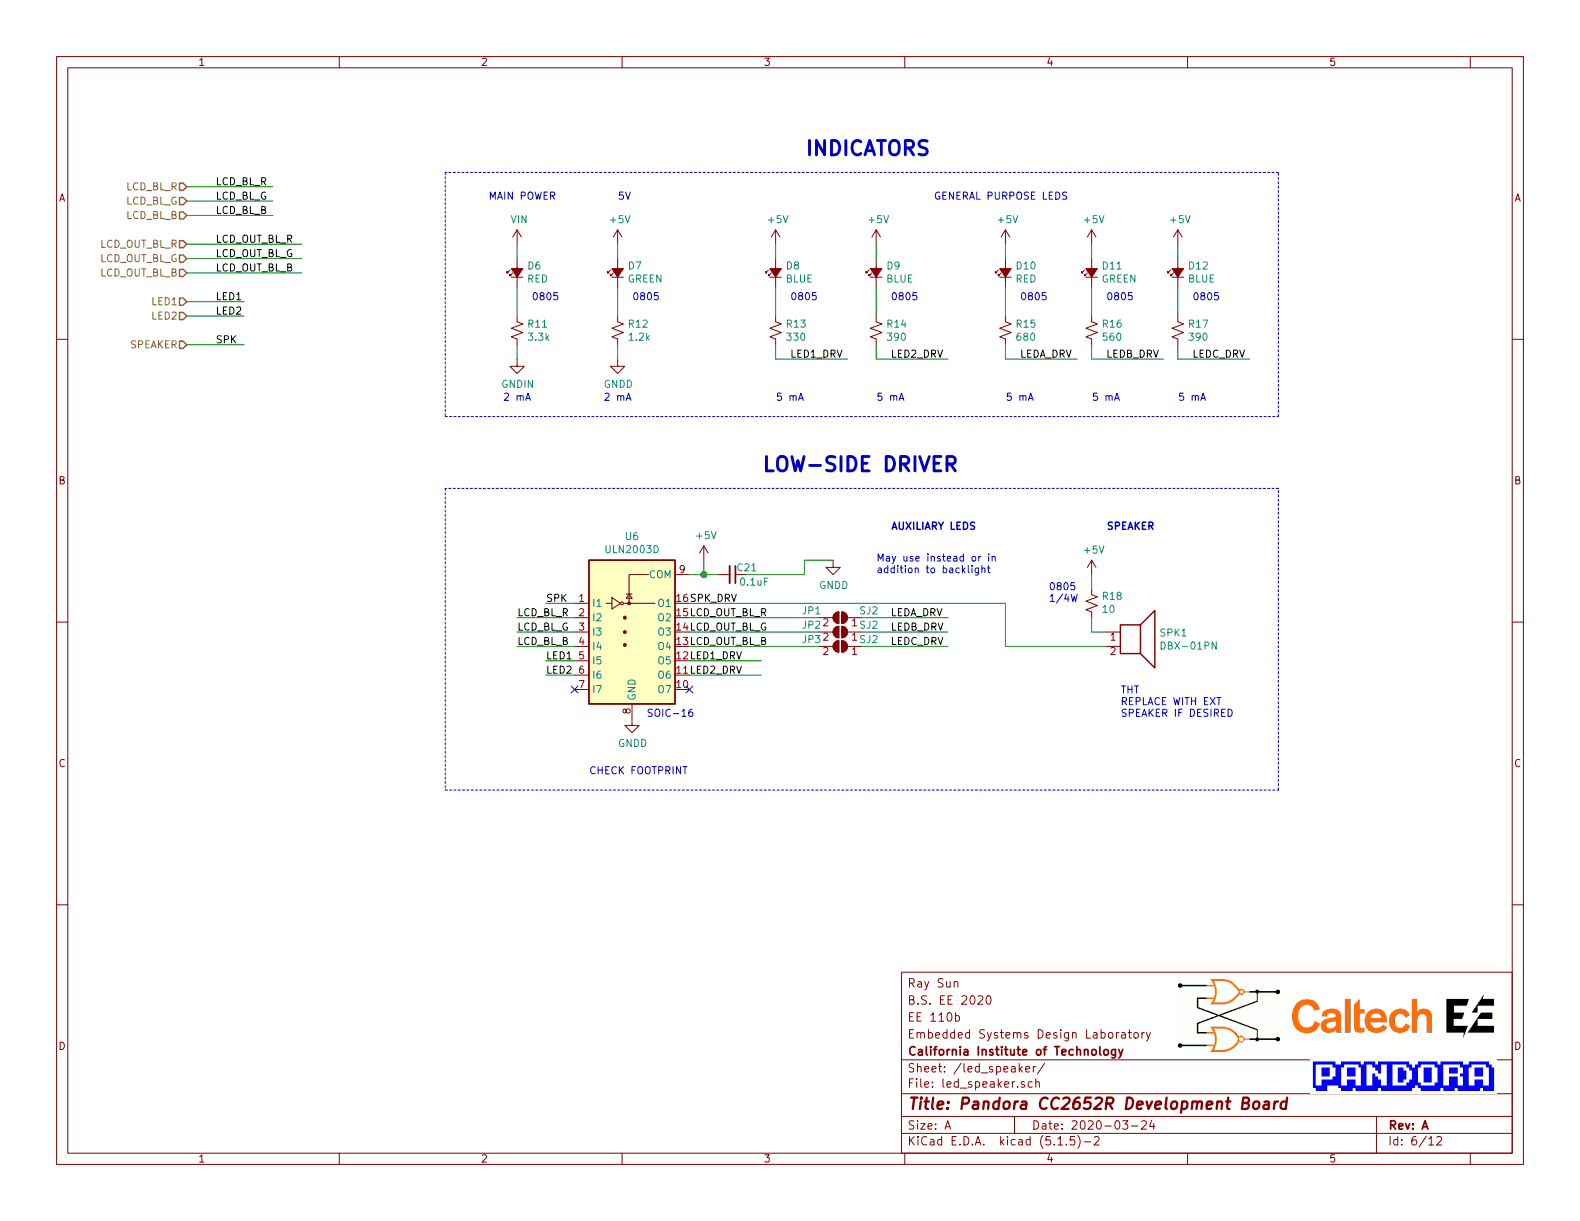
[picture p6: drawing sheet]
EESchema Schematic File Version 4
EELAYER 30 0
EELAYER END
$Descr A 11000 8500
encoding utf-8
Sheet 6 12
Title "Pandora CC2652R Development Board"
Date "2020-03-24"
Rev "A"
Comp "California Institute of Technology"
Comment1 "Embedded Systems Design Laboratory"
Comment2 "EE 110b"
Comment3 "B.S. EE 2020"
Comment4 "Ray Sun"
$EndDescr
$Comp
L Device:LED_Small_ALT D6
U 1 1
P 3600 1900
F 0 "D6" V 3646 1832 50  0000 R CNN
F 1 "RED" V 3555 1832 50  0000 R CNN
F 2 "LED_SMD:LED_0805_2012Metric_Pad1.15x1.40mm_HandSolder" V 3600 1900 50  0001 C CNN
F 3 "~" V 3600 1900 50  0001 C CNN
F 4 "0805" H 3600 1900 50  0001 C CNN "Package"
F 5 "In House" H 3600 1900 50  0001 C CNN "Supplier"
F 6 "N/A" H 3600 1900 50  0001 C CNN "SupplierPartNo"
	1    3600 1900
	0    -1   -1   0   
$EndComp
$Comp
L Device:R_Small_US R?
U 1 1
P 3600 2300
AR Path="/5E2B9A47/5E35B389" Ref="R?"  Part="1" 
AR Path="/5E341789/5E35B389" Ref="R11"  Part="1" 
F 0 "R11" H 3668 2346 50  0000 L CNN
F 1 "3.3k" H 3668 2255 50  0000 L CNN
F 2 "Resistor_SMD:R_0603_1608Metric_Pad1.05x0.95mm_HandSolder" H 3600 2300 50  0001 C CNN
F 3 "~" H 3600 2300 50  0001 C CNN
F 4 "0603" H 3600 2300 50  0001 C CNN "Package"
F 5 "In House" H 3600 2300 50  0001 C CNN "Supplier"
F 6 "N/A" H 3600 2300 50  0001 C CNN "SupplierPartNo"
	1    3600 2300
	1    0    0    -1  
$EndComp
Wire Wire Line
	3600 2500 3600 2400
Wire Wire Line
	3600 2200 3600 2000
Wire Wire Line
	3600 1800 3600 1700
Text Notes 3700 2100 0    50   ~ 0
0805
Text Notes 3400 1400 0    50   ~ 0
MAIN POWER
$Comp
L Device:LED_Small_ALT D7
U 1 1
P 4300 1900
F 0 "D7" V 4346 1832 50  0000 R CNN
F 1 "GREEN" V 4255 1832 50  0000 R CNN
F 2 "LED_SMD:LED_0805_2012Metric_Pad1.15x1.40mm_HandSolder" V 4300 1900 50  0001 C CNN
F 3 "~" V 4300 1900 50  0001 C CNN
F 4 "0805" H 4300 1900 50  0001 C CNN "Package"
F 5 "In House" H 4300 1900 50  0001 C CNN "Supplier"
F 6 "N/A" H 4300 1900 50  0001 C CNN "SupplierPartNo"
	1    4300 1900
	0    -1   -1   0   
$EndComp
$Comp
L Device:R_Small_US R?
U 1 1
P 4300 2300
AR Path="/5E2B9A47/5E35CD40" Ref="R?"  Part="1" 
AR Path="/5E341789/5E35CD40" Ref="R12"  Part="1" 
F 0 "R12" H 4368 2346 50  0000 L CNN
F 1 "1.2k" H 4368 2255 50  0000 L CNN
F 2 "Resistor_SMD:R_0603_1608Metric_Pad1.05x0.95mm_HandSolder" H 4300 2300 50  0001 C CNN
F 3 "~" H 4300 2300 50  0001 C CNN
F 4 "0603" H 4300 2300 50  0001 C CNN "Package"
F 5 "In House" H 4300 2300 50  0001 C CNN "Supplier"
F 6 "N/A" H 4300 2300 50  0001 C CNN "SupplierPartNo"
	1    4300 2300
	1    0    0    -1  
$EndComp
Wire Wire Line
	4300 2500 4300 2400
Wire Wire Line
	4300 2200 4300 2000
Wire Wire Line
	4300 1800 4300 1700
Text Notes 4400 2100 0    50   ~ 0
0805
Text Notes 4300 1400 0    50   ~ 0
5V
$Comp
L power:+5V #PWR046
U 1 1
P 4300 1700
F 0 "#PWR046" H 4300 1550 50  0001 C CNN
F 1 "+5V" H 4315 1873 50  0000 C CNN
F 2 "" H 4300 1700 50  0001 C CNN
F 3 "" H 4300 1700 50  0001 C CNN
	1    4300 1700
	1    0    0    -1  
$EndComp
Text Label 1500 2400 0    50   ~ 0
SPK
Text HLabel 1300 2400 0    50   Input ~ 0
SPEAKER
Wire Wire Line
	1700 2400 1300 2400
$Comp
L Device:Speaker SPK?
U 1 1
P 7900 4400
AR Path="/5E64A3EA/5E36C762" Ref="SPK?"  Part="1" 
AR Path="/5E341789/5E36C762" Ref="SPK1"  Part="1" 
F 0 "SPK1" H 8070 4396 50  0000 L CNN
F 1 "DBX-01PN" H 8070 4305 50  0000 L CNN
F 2 "pandora:DBX-01PN" H 7900 4200 50  0001 C CNN
F 3 "~" H 7890 4350 50  0001 C CNN
F 4 "Speaker, board mount" H 7900 4400 50  0001 C CNN "Comment"
F 5 "DBX-01PN" H 7900 4400 50  0001 C CNN "PartNo"
F 6 "DBX-01PN" H 7900 4400 50  0001 C CNN "Package"
F 7 "In House" H 7900 4400 50  0001 C CNN "Supplier"
F 8 "DBX-01PN" H 7900 4400 50  0001 C CNN "SupplierPartNo"
	1    7900 4400
	1    0    0    -1  
$EndComp
Text Notes 4500 5000 0    50   ~ 0
SOIC-16
Wire Wire Line
	4800 4000 4900 4000
Wire Wire Line
	4900 4000 4900 3900
$Comp
L Device:C_Small C?
U 1 1
P 5100 4000
AR Path="/5E2B9A47/5E37074C" Ref="C?"  Part="1" 
AR Path="/5E2BACD0/5E37074C" Ref="C?"  Part="1" 
AR Path="/5E341789/5E37074C" Ref="C21"  Part="1" 
F 0 "C21" V 5050 4100 50  0000 C CNN
F 1 "0.1uF" V 5150 4150 50  0000 C CNN
F 2 "Capacitor_SMD:C_0603_1608Metric_Pad1.05x0.95mm_HandSolder" H 5100 4000 50  0001 C CNN
F 3 "~" H 5100 4000 50  0001 C CNN
F 4 "0603" H 5100 4000 50  0001 C CNN "Package"
F 5 "In House" H 5100 4000 50  0001 C CNN "Supplier"
F 6 "N/A" H 5100 4000 50  0001 C CNN "SupplierPartNo"
	1    5100 4000
	0    1    1    0   
$EndComp
Wire Wire Line
	5600 4000 5200 4000
Wire Wire Line
	5000 4000 4900 4000
Connection ~ 4900 4000
Text Label 3600 4300 0    50   ~ 0
LCD_BL_R
Wire Wire Line
	3600 4300 4000 4300
Text Label 3600 4400 0    50   ~ 0
LCD_BL_G
Text Label 3600 4500 0    50   ~ 0
LCD_BL_B
Wire Wire Line
	3600 4400 4000 4400
Wire Wire Line
	3600 4500 4000 4500
Wire Wire Line
	7600 4400 7700 4400
Text Label 3800 4200 0    50   ~ 0
SPK
Wire Wire Line
	3800 4200 4000 4200
Text Label 4800 4200 0    50   ~ 0
SPK_DRV
$Comp
L Transistor_Array:ULN2003 U6
U 1 1
P 4400 4400
F 0 "U6" H 4400 5067 50  0000 C CNN
F 1 "ULN2003D" H 4400 4976 50  0000 C CNN
F 2 "Package_SO:SOIC-16_3.9x9.9mm_P1.27mm" H 4450 3850 50  0001 L CNN
F 3 "http://www.ti.com/lit/ds/symlink/uln2003a.pdf" H 4500 4200 50  0001 C CNN
F 4 "SOIC-16" H 4400 4400 50  0001 C CNN "Package"
F 5 "Peripheral low side switch" H 4400 4400 50  0001 C CNN "Comment"
F 6 "ULN2003D" H 4400 4400 50  0001 C CNN "PartNo"
F 7 "In House" H 4400 4400 50  0001 C CNN "Supplier"
F 8 "ULN2003D" H 4400 4400 50  0001 C CNN "SupplierPartNo"
	1    4400 4400
	1    0    0    -1  
$EndComp
NoConn ~ 4800 4800
NoConn ~ 4000 4800
Text Notes 5300 3300 0    100  ~ 20
LOW-SIDE DRIVER
Wire Wire Line
	5400 2500 5400 2400
Wire Wire Line
	5900 2500 5400 2500
Text Notes 6500 1400 0    50   ~ 0
GENERAL PURPOSE LEDS
$Comp
L power:+5V #PWR047
U 1 1
P 5400 1700
F 0 "#PWR047" H 5400 1550 50  0001 C CNN
F 1 "+5V" H 5415 1873 50  0000 C CNN
F 2 "" H 5400 1700 50  0001 C CNN
F 3 "" H 5400 1700 50  0001 C CNN
	1    5400 1700
	1    0    0    -1  
$EndComp
Text Notes 5500 2100 0    50   ~ 0
0805
Wire Wire Line
	5400 1800 5400 1700
Wire Wire Line
	5400 2200 5400 2000
$Comp
L Device:LED_Small_ALT D8
U 1 1
P 5400 1900
F 0 "D8" V 5446 1832 50  0000 R CNN
F 1 "BLUE" V 5355 1832 50  0000 R CNN
F 2 "LED_SMD:LED_0805_2012Metric_Pad1.15x1.40mm_HandSolder" V 5400 1900 50  0001 C CNN
F 3 "~" V 5400 1900 50  0001 C CNN
F 4 "0805" H 5400 1900 50  0001 C CNN "Package"
F 5 "In House" H 5400 1900 50  0001 C CNN "Supplier"
F 6 "N/A" H 5400 1900 50  0001 C CNN "SupplierPartNo"
	1    5400 1900
	0    -1   -1   0   
$EndComp
$Comp
L Device:R_Small_US R?
U 1 1
P 5400 2300
AR Path="/5E2B9A47/5E382875" Ref="R?"  Part="1" 
AR Path="/5E341789/5E382875" Ref="R13"  Part="1" 
F 0 "R13" H 5468 2346 50  0000 L CNN
F 1 "330" H 5468 2255 50  0000 L CNN
F 2 "Resistor_SMD:R_0603_1608Metric_Pad1.05x0.95mm_HandSolder" H 5400 2300 50  0001 C CNN
F 3 "~" H 5400 2300 50  0001 C CNN
F 4 "0603" H 5400 2300 50  0001 C CNN "Package"
F 5 "In House" H 5400 2300 50  0001 C CNN "Supplier"
F 6 "N/A" H 5400 2300 50  0001 C CNN "SupplierPartNo"
	1    5400 2300
	1    0    0    -1  
$EndComp
Text Label 3800 4600 0    50   ~ 0
LED1
Text Label 3800 4700 0    50   ~ 0
LED2
Wire Wire Line
	3800 4600 4000 4600
Wire Wire Line
	3800 4700 4000 4700
Text Label 4800 4600 0    50   ~ 0
LED1_DRV
Text Label 4800 4700 0    50   ~ 0
LED2_DRV
Wire Wire Line
	5300 4600 4800 4600
Wire Wire Line
	5300 4700 4800 4700
Text Label 5500 2500 0    50   ~ 0
LED1_DRV
Wire Wire Line
	6100 2500 6100 2400
Wire Wire Line
	6600 2500 6100 2500
$Comp
L power:+5V #PWR048
U 1 1
P 6100 1700
F 0 "#PWR048" H 6100 1550 50  0001 C CNN
F 1 "+5V" H 6115 1873 50  0000 C CNN
F 2 "" H 6100 1700 50  0001 C CNN
F 3 "" H 6100 1700 50  0001 C CNN
	1    6100 1700
	1    0    0    -1  
$EndComp
Text Notes 6200 2100 0    50   ~ 0
0805
Wire Wire Line
	6100 1800 6100 1700
Wire Wire Line
	6100 2200 6100 2000
$Comp
L Device:LED_Small_ALT D9
U 1 1
P 6100 1900
F 0 "D9" V 6146 1832 50  0000 R CNN
F 1 "BLUE" V 6055 1832 50  0000 R CNN
F 2 "LED_SMD:LED_0805_2012Metric_Pad1.15x1.40mm_HandSolder" V 6100 1900 50  0001 C CNN
F 3 "~" V 6100 1900 50  0001 C CNN
F 4 "0805" H 6100 1900 50  0001 C CNN "Package"
F 5 "In House" H 6100 1900 50  0001 C CNN "Supplier"
F 6 "N/A" H 6100 1900 50  0001 C CNN "SupplierPartNo"
	1    6100 1900
	0    -1   -1   0   
$EndComp
$Comp
L Device:R_Small_US R?
U 1 1
P 6100 2300
AR Path="/5E2B9A47/5E415439" Ref="R?"  Part="1" 
AR Path="/5E341789/5E415439" Ref="R14"  Part="1" 
F 0 "R14" H 6168 2346 50  0000 L CNN
F 1 "390" H 6168 2255 50  0000 L CNN
F 2 "Resistor_SMD:R_0603_1608Metric_Pad1.05x0.95mm_HandSolder" H 6100 2300 50  0001 C CNN
F 3 "~" H 6100 2300 50  0001 C CNN
F 4 "0603" H 6100 2300 50  0001 C CNN "Package"
F 5 "In House" H 6100 2300 50  0001 C CNN "Supplier"
F 6 "N/A" H 6100 2300 50  0001 C CNN "SupplierPartNo"
	1    6100 2300
	1    0    0    -1  
$EndComp
Text Notes 4100 5400 0    50   ~ 0
CHECK FOOTPRINT
$Comp
L pandora:GNDD #PWR057
U 1 1
P 4400 5000
F 0 "#PWR057" H 4400 4750 50  0001 C CNN
F 1 "GNDD" H 4405 4827 50  0000 C CNN
F 2 "" H 4400 5000 50  0001 C CNN
F 3 "" H 4400 5000 50  0001 C CNN
	1    4400 5000
	1    0    0    -1  
$EndComp
$Comp
L pandora:GNDD #PWR053
U 1 1
P 4300 2500
F 0 "#PWR053" H 4300 2250 50  0001 C CNN
F 1 "GNDD" H 4305 2327 50  0000 C CNN
F 2 "" H 4300 2500 50  0001 C CNN
F 3 "" H 4300 2500 50  0001 C CNN
	1    4300 2500
	1    0    0    -1  
$EndComp
$Comp
L pandora:GNDIN #PWR052
U 1 1
P 3600 2500
F 0 "#PWR052" H 3600 2250 50  0001 C CNN
F 1 "GNDIN" H 3605 2327 50  0000 C CNN
F 2 "" H 3600 2500 50  0001 C CNN
F 3 "" H 3600 2500 50  0001 C CNN
	1    3600 2500
	1    0    0    -1  
$EndComp
$Comp
L pandora:VIN #PWR045
U 1 1
P 3600 1700
F 0 "#PWR045" H 3600 1550 50  0001 C CNN
F 1 "VIN" H 3615 1873 50  0000 C CNN
F 2 "" H 3600 1700 50  0001 C CNN
F 3 "" H 3600 1700 50  0001 C CNN
	1    3600 1700
	1    0    0    -1  
$EndComp
$Comp
L pandora:GNDD #PWR055
U 1 1
P 5800 3900
F 0 "#PWR055" H 5800 3650 50  0001 C CNN
F 1 "GNDD" H 5805 3727 50  0000 C CNN
F 2 "" H 5800 3900 50  0001 C CNN
F 3 "" H 5800 3900 50  0001 C CNN
	1    5800 3900
	1    0    0    -1  
$EndComp
Wire Notes Line
	3100 1200 3100 2900
Wire Notes Line
	3100 2900 8900 2900
Wire Notes Line
	8900 2900 8900 1200
Wire Notes Line
	8900 1200 3100 1200
Text Notes 5600 1100 0    100  ~ 20
INDICATORS
Wire Notes Line
	3100 3400 3100 5500
Wire Notes Line
	3100 5500 8900 5500
Wire Notes Line
	8900 5500 8900 3400
Wire Notes Line
	8900 3400 3100 3400
Text Notes 7800 5000 0    50   ~ 0
THT\nREPLACE WITH EXT\nSPEAKER IF DESIRED
Text Label 1500 1300 0    50   ~ 0
LCD_BL_R
Text Label 1500 1400 0    50   ~ 0
LCD_BL_G
Text Label 1500 1500 0    50   ~ 0
LCD_BL_B
Text HLabel 1300 1300 0    50   Input ~ 0
LCD_BL_R
Text HLabel 1300 1400 0    50   Input ~ 0
LCD_BL_G
Text HLabel 1300 1500 0    50   Input ~ 0
LCD_BL_B
Wire Wire Line
	1300 1300 1900 1300
Wire Wire Line
	1300 1400 1900 1400
Wire Wire Line
	1300 1500 1900 1500
Text HLabel 1300 2100 0    50   Input ~ 0
LED1
Text Label 1500 2100 0    50   ~ 0
LED1
Text Label 1500 2200 0    50   ~ 0
LED2
Text HLabel 1300 2200 0    50   Input ~ 0
LED2
Wire Wire Line
	1300 2100 1700 2100
Wire Wire Line
	1300 2200 1700 2200
Text Label 1500 1700 0    50   ~ 0
LCD_OUT_BL_R
Text Label 1500 1800 0    50   ~ 0
LCD_OUT_BL_G
Text Label 1500 1900 0    50   ~ 0
LCD_OUT_BL_B
Text HLabel 1300 1700 0    50   Input ~ 0
LCD_OUT_BL_R
Text HLabel 1300 1800 0    50   Input ~ 0
LCD_OUT_BL_G
Text HLabel 1300 1900 0    50   Input ~ 0
LCD_OUT_BL_B
Wire Wire Line
	1300 1700 2100 1700
Wire Wire Line
	1300 1800 2100 1800
Wire Wire Line
	1300 1900 2100 1900
Text Label 4800 4300 0    50   ~ 0
LCD_OUT_BL_R
Text Label 4800 4400 0    50   ~ 0
LCD_OUT_BL_G
Text Label 4800 4500 0    50   ~ 0
LCD_OUT_BL_B
Text Notes 3500 2800 0    50   ~ 0
2 mA
Text Notes 4200 2800 0    50   ~ 0
2 mA
Text Notes 5400 2800 0    50   ~ 0
5 mA
Wire Wire Line
	5600 4000 5600 3900
Wire Wire Line
	5600 3900 5800 3900
Text Label 6200 4300 0    50   ~ 0
LEDA_DRV
Text Label 6200 2500 0    50   ~ 0
LED2_DRV
Text Notes 6100 2800 0    50   ~ 0
5 mA
Wire Wire Line
	8200 2500 8200 2400
Wire Wire Line
	8700 2500 8200 2500
$Comp
L power:+5V #PWR051
U 1 1
P 8200 1700
F 0 "#PWR051" H 8200 1550 50  0001 C CNN
F 1 "+5V" H 8215 1873 50  0000 C CNN
F 2 "" H 8200 1700 50  0001 C CNN
F 3 "" H 8200 1700 50  0001 C CNN
	1    8200 1700
	1    0    0    -1  
$EndComp
Text Notes 8300 2100 0    50   ~ 0
0805
Wire Wire Line
	8200 1800 8200 1700
Wire Wire Line
	8200 2200 8200 2000
$Comp
L Device:LED_Small_ALT D12
U 1 1
P 8200 1900
F 0 "D12" V 8246 1832 50  0000 R CNN
F 1 "BLUE" V 8155 1832 50  0000 R CNN
F 2 "LED_SMD:LED_0805_2012Metric_Pad1.15x1.40mm_HandSolder" V 8200 1900 50  0001 C CNN
F 3 "~" V 8200 1900 50  0001 C CNN
F 4 "0805" H 8200 1900 50  0001 C CNN "Package"
F 5 "In House" H 8200 1900 50  0001 C CNN "Supplier"
F 6 "N/A" H 8200 1900 50  0001 C CNN "SupplierPartNo"
	1    8200 1900
	0    -1   -1   0   
$EndComp
$Comp
L Device:R_Small_US R?
U 1 1
P 8200 2300
AR Path="/5E2B9A47/5E4AC000" Ref="R?"  Part="1" 
AR Path="/5E341789/5E4AC000" Ref="R17"  Part="1" 
F 0 "R17" H 8268 2346 50  0000 L CNN
F 1 "390" H 8268 2255 50  0000 L CNN
F 2 "Resistor_SMD:R_0603_1608Metric_Pad1.05x0.95mm_HandSolder" H 8200 2300 50  0001 C CNN
F 3 "~" H 8200 2300 50  0001 C CNN
F 4 "0603" H 8200 2300 50  0001 C CNN "Package"
F 5 "In House" H 8200 2300 50  0001 C CNN "Supplier"
F 6 "N/A" H 8200 2300 50  0001 C CNN "SupplierPartNo"
	1    8200 2300
	1    0    0    -1  
$EndComp
Text Label 8300 2500 0    50   ~ 0
LEDC_DRV
Text Notes 8200 2800 0    50   ~ 0
5 mA
Wire Wire Line
	7600 2500 7600 2400
Wire Wire Line
	8100 2500 7600 2500
$Comp
L power:+5V #PWR050
U 1 1
P 7600 1700
F 0 "#PWR050" H 7600 1550 50  0001 C CNN
F 1 "+5V" H 7615 1873 50  0000 C CNN
F 2 "" H 7600 1700 50  0001 C CNN
F 3 "" H 7600 1700 50  0001 C CNN
	1    7600 1700
	1    0    0    -1  
$EndComp
Text Notes 7700 2100 0    50   ~ 0
0805
Wire Wire Line
	7600 1800 7600 1700
Wire Wire Line
	7600 2200 7600 2000
$Comp
L Device:LED_Small_ALT D11
U 1 1
P 7600 1900
F 0 "D11" V 7646 1832 50  0000 R CNN
F 1 "GREEN" V 7555 1832 50  0000 R CNN
F 2 "LED_SMD:LED_0805_2012Metric_Pad1.15x1.40mm_HandSolder" V 7600 1900 50  0001 C CNN
F 3 "~" V 7600 1900 50  0001 C CNN
F 4 "0805" H 7600 1900 50  0001 C CNN "Package"
F 5 "In House" H 7600 1900 50  0001 C CNN "Supplier"
F 6 "N/A" H 7600 1900 50  0001 C CNN "SupplierPartNo"
	1    7600 1900
	0    -1   -1   0   
$EndComp
$Comp
L Device:R_Small_US R?
U 1 1
P 7600 2300
AR Path="/5E2B9A47/5E4AFF01" Ref="R?"  Part="1" 
AR Path="/5E341789/5E4AFF01" Ref="R16"  Part="1" 
F 0 "R16" H 7668 2346 50  0000 L CNN
F 1 "560" H 7668 2255 50  0000 L CNN
F 2 "Resistor_SMD:R_0603_1608Metric_Pad1.05x0.95mm_HandSolder" H 7600 2300 50  0001 C CNN
F 3 "~" H 7600 2300 50  0001 C CNN
F 4 "0603" H 7600 2300 50  0001 C CNN "Package"
F 5 "In House" H 7600 2300 50  0001 C CNN "Supplier"
F 6 "N/A" H 7600 2300 50  0001 C CNN "SupplierPartNo"
	1    7600 2300
	1    0    0    -1  
$EndComp
Text Label 7700 2500 0    50   ~ 0
LEDB_DRV
Text Notes 7600 2800 0    50   ~ 0
5 mA
Wire Wire Line
	7000 2500 7000 2400
Wire Wire Line
	7500 2500 7000 2500
$Comp
L power:+5V #PWR049
U 1 1
P 7000 1700
F 0 "#PWR049" H 7000 1550 50  0001 C CNN
F 1 "+5V" H 7015 1873 50  0000 C CNN
F 2 "" H 7000 1700 50  0001 C CNN
F 3 "" H 7000 1700 50  0001 C CNN
	1    7000 1700
	1    0    0    -1  
$EndComp
Text Notes 7100 2100 0    50   ~ 0
0805
Wire Wire Line
	7000 1800 7000 1700
Wire Wire Line
	7000 2200 7000 2000
$Comp
L Device:LED_Small_ALT D10
U 1 1
P 7000 1900
F 0 "D10" V 7046 1832 50  0000 R CNN
F 1 "RED" V 6955 1832 50  0000 R CNN
F 2 "LED_SMD:LED_0805_2012Metric_Pad1.15x1.40mm_HandSolder" V 7000 1900 50  0001 C CNN
F 3 "~" V 7000 1900 50  0001 C CNN
F 4 "0805" H 7000 1900 50  0001 C CNN "Package"
F 5 "In House" H 7000 1900 50  0001 C CNN "Supplier"
F 6 "N/A" H 7000 1900 50  0001 C CNN "SupplierPartNo"
	1    7000 1900
	0    -1   -1   0   
$EndComp
$Comp
L Device:R_Small_US R?
U 1 1
P 7000 2300
AR Path="/5E2B9A47/5E4B1B28" Ref="R?"  Part="1" 
AR Path="/5E341789/5E4B1B28" Ref="R15"  Part="1" 
F 0 "R15" H 7068 2346 50  0000 L CNN
F 1 "680" H 7068 2255 50  0000 L CNN
F 2 "Resistor_SMD:R_0603_1608Metric_Pad1.05x0.95mm_HandSolder" H 7000 2300 50  0001 C CNN
F 3 "~" H 7000 2300 50  0001 C CNN
F 4 "0603" H 7000 2300 50  0001 C CNN "Package"
F 5 "In House" H 7000 2300 50  0001 C CNN "Supplier"
F 6 "N/A" H 7000 2300 50  0001 C CNN "SupplierPartNo"
	1    7000 2300
	1    0    0    -1  
$EndComp
Text Label 7100 2500 0    50   ~ 0
LEDA_DRV
Text Notes 7000 2800 0    50   ~ 0
5 mA
Text Label 6200 4400 0    50   ~ 0
LEDB_DRV
Text Label 6200 4500 0    50   ~ 0
LEDC_DRV
Wire Wire Line
	6600 4300 6000 4300
Wire Wire Line
	6600 4400 6000 4400
Wire Wire Line
	6600 4500 6000 4500
Text Notes 6100 4000 0    50   ~ 0
May use instead or in \naddition to backlight
$Comp
L power:+5V #PWR054
U 1 1
P 4900 3900
F 0 "#PWR054" H 4900 3750 50  0001 C CNN
F 1 "+5V" H 4915 4073 50  0000 C CNN
F 2 "" H 4900 3900 50  0001 C CNN
F 3 "" H 4900 3900 50  0001 C CNN
	1    4900 3900
	1    0    0    -1  
$EndComp
Text Notes 7700 3700 0    50   ~ 10
SPEAKER
Text Notes 6200 3700 0    50   ~ 10
AUXILIARY LEDS
Wire Wire Line
	7600 4300 7600 4400
Text Notes 7300 4200 0    50   ~ 0
0805\n1/4W
$Comp
L power:+5V #PWR056
U 1 1
P 7600 4000
F 0 "#PWR056" H 7600 3850 50  0001 C CNN
F 1 "+5V" H 7615 4173 50  0000 C CNN
F 2 "" H 7600 4000 50  0001 C CNN
F 3 "" H 7600 4000 50  0001 C CNN
	1    7600 4000
	1    0    0    -1  
$EndComp
Wire Wire Line
	7600 4100 7600 4000
$Comp
L Device:R_Small_US R?
U 1 1
P 7600 4200
AR Path="/5E64A3EA/5E36C790" Ref="R?"  Part="1" 
AR Path="/5E341789/5E36C790" Ref="R18"  Part="1" 
F 0 "R18" H 7532 4154 50  0000 R CNN
F 1 "10" H 7532 4245 50  0000 R CNN
F 2 "Resistor_SMD:R_0805_2012Metric_Pad1.15x1.40mm_HandSolder" H 7600 4200 50  0001 C CNN
F 3 "~" H 7600 4200 50  0001 C CNN
F 4 "0805" H 7600 4200 50  0001 C CNN "Package"
F 5 "In House" H 7600 4200 50  0001 C CNN "Supplier"
F 6 "N/A" H 7600 4200 50  0001 C CNN "SupplierPartNo"
F 7 "Speaker power resistor" H 7600 4200 50  0001 C CNN "Comment"
	1    7600 4200
	-1   0    0    1   
$EndComp
$Comp
L Jumper:SolderJumper_2_Open JP?
U 1 1
P 5850 4500
AR Path="/5E2B9A47/5E49884E" Ref="JP?"  Part="1" 
AR Path="/5E341789/5E49884E" Ref="JP3"  Part="1" 
F 0 "JP3" H 6050 4550 50  0000 C CNN
F 1 "SJ2" H 5650 4550 50  0000 C CNN
F 2 "Jumper:SolderJumper-2_P1.3mm_Open_Pad1.0x1.5mm" H 5850 4500 50  0001 C CNN
F 3 "~" H 5850 4500 50  0001 C CNN
F 4 "SMD_PAD_SJ2" H 5850 4500 50  0001 C CNN "Package"
F 5 "Solder jumper, 2 pad" H 5850 4500 50  0001 C CNN "Comment"
F 6 "N/A" H 5850 4500 50  0001 C CNN "PartNo"
F 7 "N/A" H 5850 4500 50  0001 C CNN "Supplier"
F 8 "N/A" H 5850 4500 50  0001 C CNN "SupplierPartNo"
	1    5850 4500
	-1   0    0    -1  
$EndComp
$Comp
L Jumper:SolderJumper_2_Open JP?
U 1 1
P 5850 4300
AR Path="/5E2B9A47/5E496797" Ref="JP?"  Part="1" 
AR Path="/5E341789/5E496797" Ref="JP1"  Part="1" 
F 0 "JP1" H 6050 4350 50  0000 C CNN
F 1 "SJ2" H 5650 4350 50  0000 C CNN
F 2 "Jumper:SolderJumper-2_P1.3mm_Open_Pad1.0x1.5mm" H 5850 4300 50  0001 C CNN
F 3 "~" H 5850 4300 50  0001 C CNN
F 4 "SMD_PAD_SJ2" H 5850 4300 50  0001 C CNN "Package"
F 5 "Solder jumper, 2 pad" H 5850 4300 50  0001 C CNN "Comment"
F 6 "N/A" H 5850 4300 50  0001 C CNN "PartNo"
F 7 "N/A" H 5850 4300 50  0001 C CNN "Supplier"
F 8 "N/A" H 5850 4300 50  0001 C CNN "SupplierPartNo"
	1    5850 4300
	-1   0    0    -1  
$EndComp
$Comp
L Jumper:SolderJumper_2_Open JP?
U 1 1
P 5850 4400
AR Path="/5E2B9A47/5E4978EC" Ref="JP?"  Part="1" 
AR Path="/5E341789/5E4978EC" Ref="JP2"  Part="1" 
F 0 "JP2" H 6050 4450 50  0000 C CNN
F 1 "SJ2" H 5650 4450 50  0000 C CNN
F 2 "Jumper:SolderJumper-2_P1.3mm_Open_Pad1.0x1.5mm" H 5850 4400 50  0001 C CNN
F 3 "~" H 5850 4400 50  0001 C CNN
F 4 "SMD_PAD_SJ2" H 5850 4400 50  0001 C CNN "Package"
F 5 "Solder jumper, 2 pad" H 5850 4400 50  0001 C CNN "Comment"
F 6 "N/A" H 5850 4400 50  0001 C CNN "PartNo"
F 7 "N/A" H 5850 4400 50  0001 C CNN "Supplier"
F 8 "N/A" H 5850 4400 50  0001 C CNN "SupplierPartNo"
	1    5850 4400
	-1   0    0    -1  
$EndComp
Wire Wire Line
	4800 4300 5700 4300
Wire Wire Line
	4800 4500 5700 4500
Wire Wire Line
	4800 4400 5700 4400
Wire Wire Line
	4800 4200 7000 4200
Wire Wire Line
	7000 4200 7000 4500
Wire Wire Line
	7000 4500 7700 4500
$EndSCHEMATC
